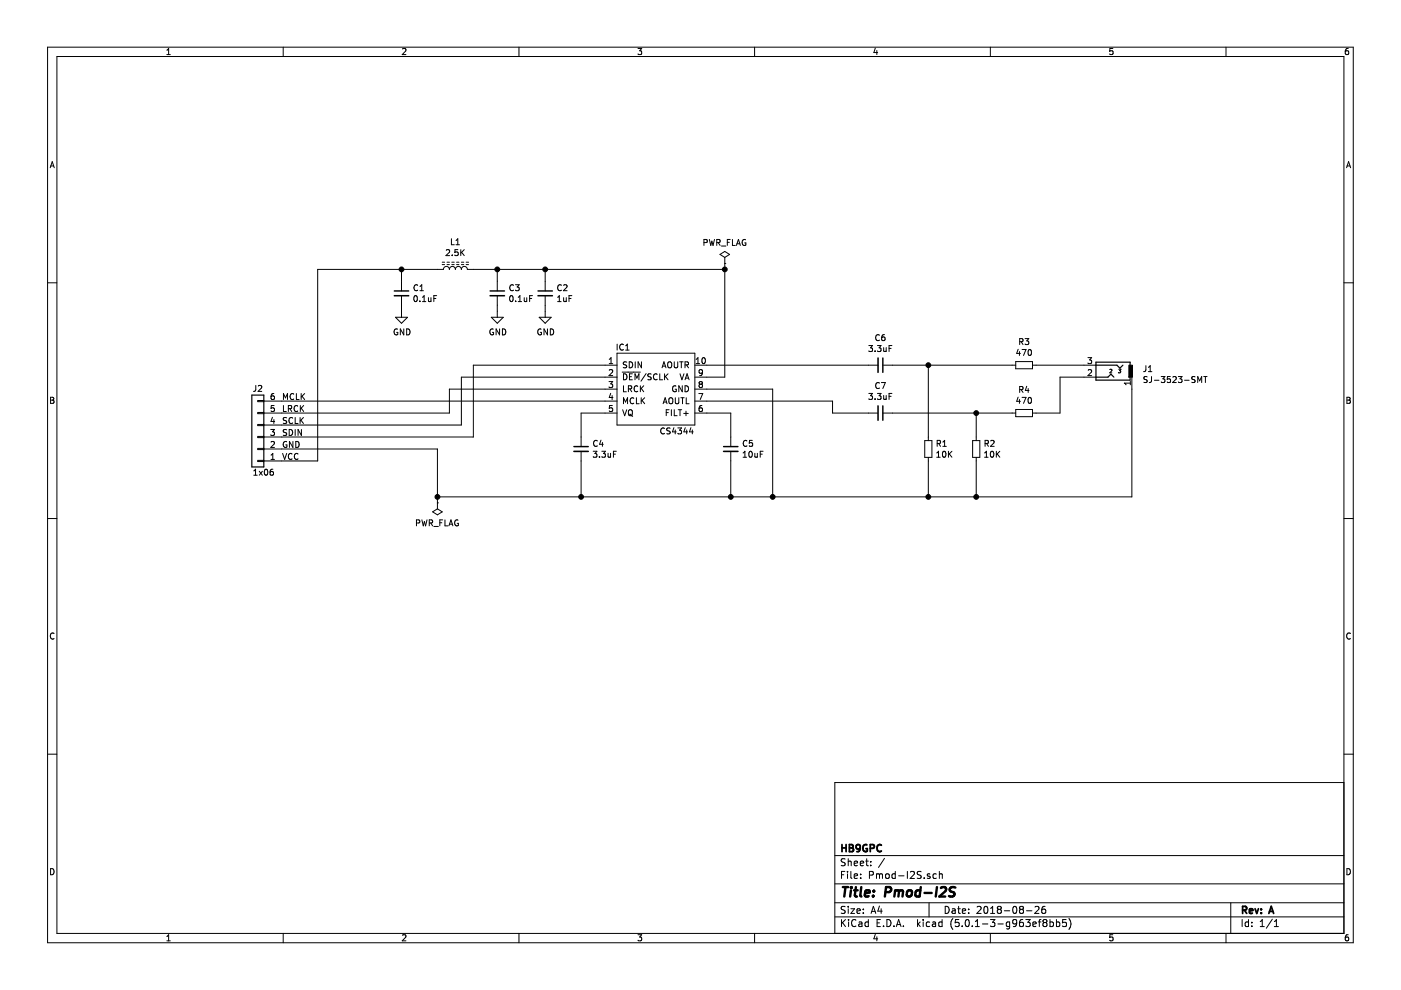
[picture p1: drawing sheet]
EESchema Schematic File Version 4
LIBS:Pmod-I2S-cache
EELAYER 26 0
EELAYER END
$Descr A4 11693 8268
encoding utf-8
Sheet 1 1
Title "Pmod-I2S"
Date "2018-08-26"
Rev "A"
Comp "HB9GPC"
Comment1 ""
Comment2 ""
Comment3 ""
Comment4 ""
$EndDescr
$Comp
L DRA818:CS4344 IC1
U 1 1
P 5500 3250
F 0 "IC1" H 5200 3600 50  0000 C CNN
F 1 "CS4344" H 5650 2900 50  0000 C CNN
F 2 "Housings_SSOP:MSOP-10_3x3mm_Pitch0.5mm" H 5650 3050 50  0001 C CNN
F 3 "" H 5650 3050 50  0001 C CNN
	1    5500 3250
	1    0    0    -1  
$EndComp
Wire Wire Line
	2350 3350 5050 3350
Wire Wire Line
	2350 3450 3750 3450
Wire Wire Line
	3750 3450 3750 3250
Wire Wire Line
	3750 3250 5050 3250
Wire Wire Line
	2350 3550 3850 3550
Wire Wire Line
	3850 3550 3850 3150
Wire Wire Line
	3850 3150 5050 3150
Wire Wire Line
	2350 3650 3950 3650
Wire Wire Line
	3950 3650 3950 3050
Wire Wire Line
	3950 3050 5050 3050
Wire Wire Line
	5050 3450 4850 3450
Wire Wire Line
	4850 3450 4850 3650
Wire Wire Line
	5900 3450 6100 3450
Wire Wire Line
	6100 3450 6100 3650
Wire Wire Line
	4850 4150 6100 4150
Wire Wire Line
	2350 3750 3650 3750
$Comp
L Device:C_Small C1
U 1 1
P 3350 2450
F 0 "C1" H 3442 2496 50  0000 L CNN
F 1 "0.1uF" H 3442 2405 50  0000 L CNN
F 2 "Capacitors_SMD:C_0402" H 3350 2450 50  0001 C CNN
F 3 "" H 3350 2450 50  0001 C CNN
	1    3350 2450
	1    0    0    -1  
$EndComp
$Comp
L Device:R_Small R1
U 1 1
P 7750 3750
F 0 "R1" H 7809 3796 50  0000 L CNN
F 1 "10K" H 7809 3705 50  0000 L CNN
F 2 "Resistors_SMD:R_0402" H 7750 3750 50  0001 C CNN
F 3 "" H 7750 3750 50  0001 C CNN
	1    7750 3750
	1    0    0    -1  
$EndComp
$Comp
L Device:C_Small C4
U 1 1
P 4850 3750
F 0 "C4" H 4942 3796 50  0000 L CNN
F 1 "3.3uF" H 4942 3705 50  0000 L CNN
F 2 "Capacitors_SMD:C_0805_HandSoldering" H 4850 3750 50  0001 C CNN
F 3 "" H 4850 3750 50  0001 C CNN
	1    4850 3750
	1    0    0    -1  
$EndComp
$Comp
L Device:C_Small C5
U 1 1
P 6100 3750
F 0 "C5" H 6192 3796 50  0000 L CNN
F 1 "10uF" H 6192 3705 50  0000 L CNN
F 2 "Capacitors_SMD:C_0805_HandSoldering" H 6100 3750 50  0001 C CNN
F 3 "" H 6100 3750 50  0001 C CNN
	1    6100 3750
	1    0    0    -1  
$EndComp
Wire Wire Line
	4850 3850 4850 4150
Wire Wire Line
	6100 3850 6100 4150
Wire Wire Line
	5900 3250 6450 3250
Wire Wire Line
	6450 3250 6450 4150
Wire Wire Line
	6450 4150 6100 4150
Connection ~ 6100 4150
$Comp
L Device:C_Small C3
U 1 1
P 4150 2450
F 0 "C3" H 4242 2496 50  0000 L CNN
F 1 "0.1uF" H 4242 2405 50  0000 L CNN
F 2 "Capacitors_SMD:C_0402" H 4150 2450 50  0001 C CNN
F 3 "" H 4150 2450 50  0001 C CNN
	1    4150 2450
	1    0    0    -1  
$EndComp
$Comp
L Device:C_Small C2
U 1 1
P 4550 2450
F 0 "C2" H 4642 2496 50  0000 L CNN
F 1 "1uF" H 4642 2405 50  0000 L CNN
F 2 "Capacitors_SMD:C_0805_HandSoldering" H 4550 2450 50  0001 C CNN
F 3 "" H 4550 2450 50  0001 C CNN
	1    4550 2450
	1    0    0    -1  
$EndComp
Wire Wire Line
	3650 2250 3350 2250
Wire Wire Line
	3350 2250 3350 2350
Wire Wire Line
	3950 2250 4150 2250
Wire Wire Line
	4150 2250 4150 2350
Wire Wire Line
	4150 2250 4550 2250
Wire Wire Line
	4550 2250 4550 2350
Connection ~ 4150 2250
Wire Wire Line
	5900 3150 6050 3150
Wire Wire Line
	6050 3150 6050 2250
Connection ~ 4550 2250
Wire Wire Line
	2350 3850 2650 3850
Wire Wire Line
	2650 3850 2650 2250
Connection ~ 3350 2250
$Comp
L power:GND #PWR0101
U 1 1
P 3350 2600
F 0 "#PWR0101" H 3350 2350 50  0001 C CNN
F 1 "GND" H 3355 2427 50  0000 C CNN
F 2 "" H 3350 2600 50  0001 C CNN
F 3 "" H 3350 2600 50  0001 C CNN
	1    3350 2600
	1    0    0    -1  
$EndComp
$Comp
L Device:C_Small C6
U 1 1
P 7350 3050
F 0 "C6" V 7121 3050 50  0000 C CNN
F 1 "3.3uF" V 7212 3050 50  0000 C CNN
F 2 "Capacitors_SMD:C_0805_HandSoldering" H 7350 3050 50  0001 C CNN
F 3 "" H 7350 3050 50  0001 C CNN
	1    7350 3050
	0    1    1    0   
$EndComp
$Comp
L Device:C_Small C7
U 1 1
P 7350 3450
F 0 "C7" V 7121 3450 50  0000 C CNN
F 1 "3.3uF" V 7212 3450 50  0000 C CNN
F 2 "Capacitors_SMD:C_0805_HandSoldering" H 7350 3450 50  0001 C CNN
F 3 "" H 7350 3450 50  0001 C CNN
	1    7350 3450
	0    1    1    0   
$EndComp
Wire Wire Line
	5900 3050 7250 3050
Wire Wire Line
	6950 3350 6950 3450
Wire Wire Line
	6950 3450 7250 3450
Wire Wire Line
	5900 3350 6950 3350
$Comp
L Device:R_Small R2
U 1 1
P 8150 3750
F 0 "R2" H 8209 3796 50  0000 L CNN
F 1 "10K" H 8209 3705 50  0000 L CNN
F 2 "Resistors_SMD:R_0402" H 8150 3750 50  0001 C CNN
F 3 "" H 8150 3750 50  0001 C CNN
	1    8150 3750
	1    0    0    -1  
$EndComp
$Comp
L Device:R_Small R3
U 1 1
P 8550 3050
F 0 "R3" V 8354 3050 50  0000 C CNN
F 1 "470" V 8445 3050 50  0000 C CNN
F 2 "Resistors_SMD:R_0402" H 8550 3050 50  0001 C CNN
F 3 "" H 8550 3050 50  0001 C CNN
	1    8550 3050
	0    1    1    0   
$EndComp
$Comp
L Device:R_Small R4
U 1 1
P 8550 3450
F 0 "R4" V 8354 3450 50  0000 C CNN
F 1 "470" V 8445 3450 50  0000 C CNN
F 2 "Resistors_SMD:R_0402" H 8550 3450 50  0001 C CNN
F 3 "" H 8550 3450 50  0001 C CNN
	1    8550 3450
	0    1    1    0   
$EndComp
Wire Wire Line
	7450 3050 7750 3050
Wire Wire Line
	7750 3050 7750 3650
Connection ~ 7750 3050
Wire Wire Line
	7750 3050 8450 3050
Wire Wire Line
	8150 3450 8150 3650
Wire Wire Line
	6450 4150 7750 4150
Connection ~ 6450 4150
Wire Wire Line
	7750 3850 7750 4150
Connection ~ 7750 4150
Wire Wire Line
	8150 3850 8150 4150
Wire Wire Line
	8650 3050 9050 3050
Wire Wire Line
	8650 3450 8850 3450
Wire Wire Line
	8850 3450 8850 3150
Wire Wire Line
	8850 3150 9050 3150
Wire Wire Line
	9450 3250 9450 4150
Text Label 2350 3350 0    50   ~ 0
MCLK
Text Label 2350 3450 0    50   ~ 0
LRCK
Text Label 2350 3550 0    50   ~ 0
SCLK
Text Label 2350 3650 0    50   ~ 0
SDIN
Text Label 2350 3850 0    50   ~ 0
VCC
Text Label 2350 3750 0    50   ~ 0
GND
Connection ~ 8150 3450
Wire Wire Line
	8150 3450 8450 3450
Connection ~ 8150 4150
Wire Wire Line
	8150 4150 9450 4150
Wire Wire Line
	7450 3450 8150 3450
Wire Wire Line
	7750 4150 8150 4150
$Comp
L power:PWR_FLAG #FLG0101
U 1 1
P 3650 4200
F 0 "#FLG0101" H 3650 4275 50  0001 C CNN
F 1 "PWR_FLAG" H 3650 4373 50  0000 C CNN
F 2 "" H 3650 4200 50  0001 C CNN
F 3 "" H 3650 4200 50  0001 C CNN
	1    3650 4200
	-1   0    0    1   
$EndComp
$Comp
L power:PWR_FLAG #FLG0103
U 1 1
P 6050 2200
F 0 "#FLG0103" H 6050 2275 50  0001 C CNN
F 1 "PWR_FLAG" H 6050 2374 50  0000 C CNN
F 2 "" H 6050 2200 50  0001 C CNN
F 3 "" H 6050 2200 50  0001 C CNN
	1    6050 2200
	1    0    0    -1  
$EndComp
Wire Wire Line
	2650 2250 3350 2250
Wire Wire Line
	4550 2250 6050 2250
Connection ~ 4850 4150
Wire Wire Line
	3650 4150 4850 4150
Wire Wire Line
	3650 3750 3650 4150
$Comp
L power:GND #PWR0102
U 1 1
P 4150 2600
F 0 "#PWR0102" H 4150 2350 50  0001 C CNN
F 1 "GND" H 4155 2427 50  0000 C CNN
F 2 "" H 4150 2600 50  0001 C CNN
F 3 "" H 4150 2600 50  0001 C CNN
	1    4150 2600
	1    0    0    -1  
$EndComp
$Comp
L power:GND #PWR0103
U 1 1
P 4550 2600
F 0 "#PWR0103" H 4550 2350 50  0001 C CNN
F 1 "GND" H 4555 2427 50  0000 C CNN
F 2 "" H 4550 2600 50  0001 C CNN
F 3 "" H 4550 2600 50  0001 C CNN
	1    4550 2600
	1    0    0    -1  
$EndComp
Wire Wire Line
	3350 2550 3350 2600
Wire Wire Line
	4150 2550 4150 2600
Wire Wire Line
	4550 2550 4550 2600
$Comp
L Device:L_Core_Ferrite L1
U 1 1
P 3800 2250
F 0 "L1" V 4025 2250 50  0000 C CNN
F 1 "2.5K" V 3934 2250 50  0000 C CNN
F 2 "Inductors_SMD:L_0603" H 3800 2250 50  0001 C CNN
F 3 "~" H 3800 2250 50  0001 C CNN
	1    3800 2250
	0    -1   -1   0   
$EndComp
$Comp
L DRA818:Audio-Jack-3-Connector J1
U 1 1
P 9250 3150
F 0 "J1" H 8962 3220 50  0000 R CNN
F 1 "SJ-3523-SMT" H 8962 3129 50  0000 R CNN
F 2 "dra818:SJ-3523-SMT" H 9500 3250 50  0001 C CNN
F 3 "" H 9500 3250 50  0001 C CNN
	1    9250 3150
	-1   0    0    -1  
$EndComp
$Comp
L DRA818:Conn_01x06-Connector J2
U 1 1
P 2150 3650
F 0 "J2" H 2150 3250 50  0000 C CNN
F 1 "1x06" H 2100 3950 50  0000 C CNN
F 2 "Pin_Headers:Pin_Header_Straight_1x06_Pitch2.54mm" H 2150 3650 50  0001 C CNN
F 3 "" H 2150 3650 50  0001 C CNN
	1    2150 3650
	-1   0    0    1   
$EndComp
Wire Wire Line
	3650 4150 3650 4200
Connection ~ 3650 4150
Wire Wire Line
	6050 2250 6050 2200
Connection ~ 6050 2250
$EndSCHEMATC
